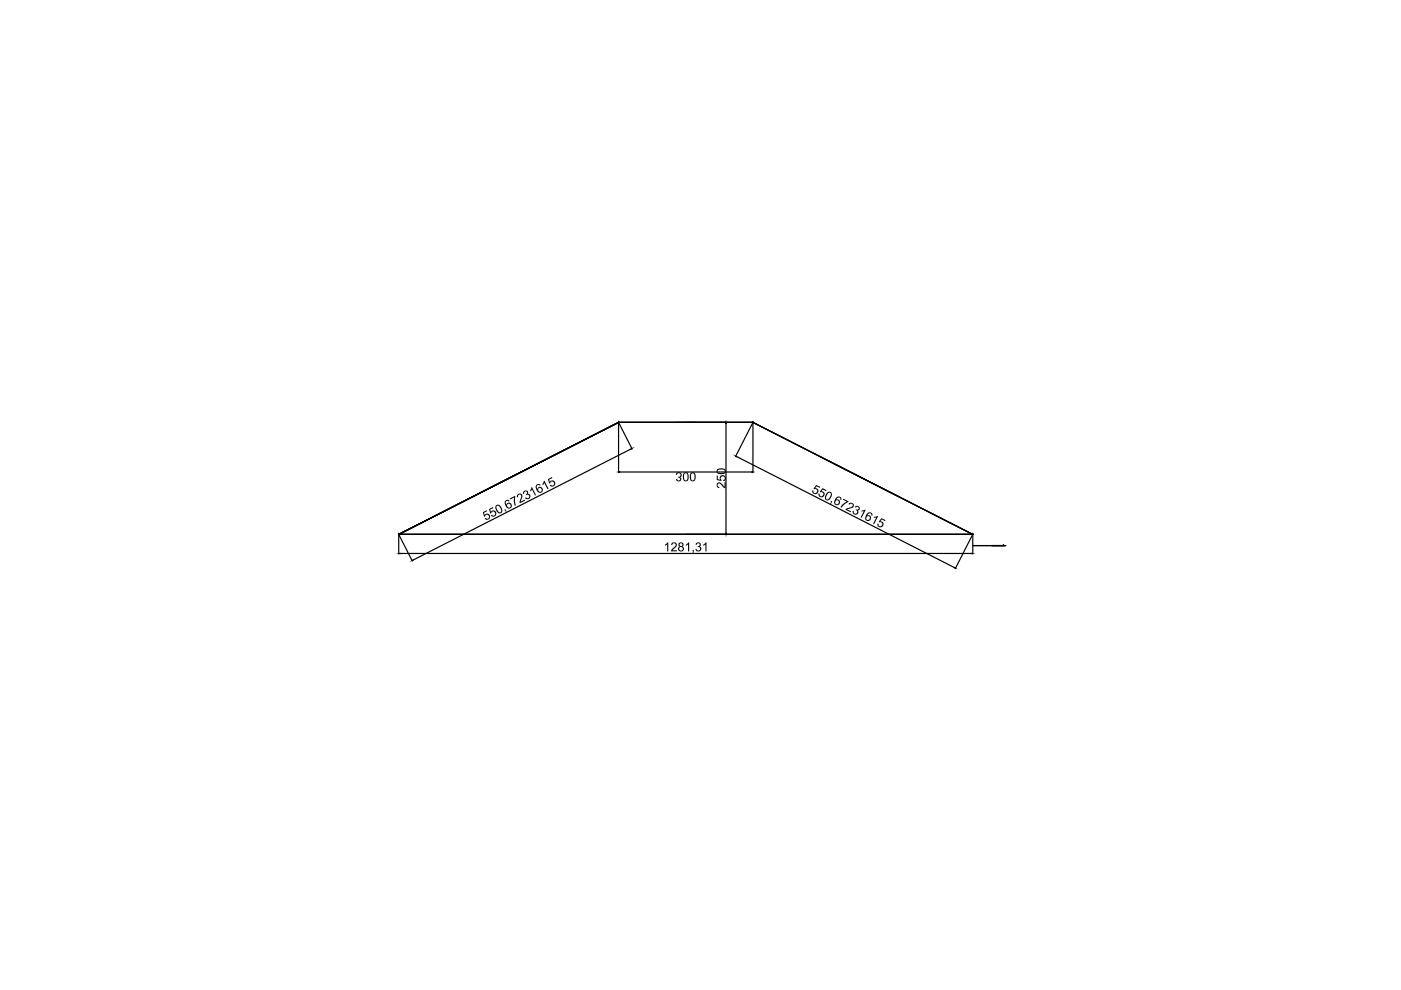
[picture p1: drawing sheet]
<svg xmlns="http://www.w3.org/2000/svg" width="297mm" height="210mm" viewBox="0 0 297 210" stroke-linecap="round" stroke-linejoin="round" font-family="sans-serif">
<!-- layer: 0 -->
<g fill="none" stroke="#000" stroke-width=".25">
<path d="M130.9 89.7l-46.1 23.5M131.1 89.6l-46.6 23.7 46.6-23.7M131.1 89.6h.1M131.1 89.6h28.5M131.1 89.6v10.6M131.2 89.6l2.8 5.6M133.8 95.2l-46.2 23.5M153.9 89.8v23.3M156.2 96.8l46.2 23.6M159.6 89.6l-3.7 7.2M159.6 89.6h.1M159.6 89.6v10.6"/>
<path d="M159.9 89.7l46.1 23.5M84.5 113.3h121.7h-121.7M84.5 113.3h.1M84.5 113.3l46.6-23.7h28.5l46.6 23.7zM84.5 113.4v4.1M84.6 113.3l2.8 5.7M84.8 117.3h121.2M131.4 100.1h28M145.5 113.3h8.6M206.2 113.3l-3.7 7.3M206.2 113.3h.1M206.2 113.4v4.1"/>
<path d="M206.3 115.7h6.6h-6.6"/>
</g>
<g fill="#000" stroke="#000" stroke-width=".21">
<path d="M130.9 89.7l.2-.1zM131.1 89.6h.3zM133.8 95.2l.2-.1zM153.9 89.6l.1 .2zM156 96.7l.2 .2zM159.4 89.6h.2zM159.6 89.6l.3 .1zM84.5 113.3l.3-.1zM84.5 117.3l.3 .1zM87.4 118.9l.2-.2zM131.1 100.1l.3-.1zM153.9 113.1v.2z"/>
<path d="M159.4 100l.2 .1zM206 117.3h.2zM206 113.2l.2 .1zM202.4 120.3l.2 .2z"/>
</g>
<g fill="#000" stroke="#000" stroke-width=".25">
<path d="M111.5 99.6l1.3-.7zM112.8 98.9l1.3-.7zM114.1 98.2l1.3-.6zM143.2 89.6h1.5zM144.7 89.6h1.4zM146.1 89.6h1.5zM175.4 97.6l1.3 .6zM176.7 98.2l1.3 .7zM178 98.9l1.3 .7zM179.3 99.6l.7 .3zM180 99.9l1.3 .7zM100.3 105.3l1.3-.7z"/>
<path d="M181.3 100.6l1.3 .7zM182.6 101.3l1.3 .6z"/>
</g>
<g fill="#000">
<path d="M143.4 100.3l.7-.2 .4 .4v.5l-.3 .2 .2 .2v.3l-.3 .3h-.5l-.3-.4 .3-.1 .2 .4 .3-.1 .1-.3-.4-.2v-.3h.4l.1-.4-.2-.2-.3-.1-.3 .4h-.2z"/>
<path d="M145.1 100.2l-.3 .5v.9l.3 .4h.5l.4-.5v-.9l-.4-.5zM145.1 100.5l.4-.2 .2 .3 .1 .9-.3 .4-.4-.3z"/>
<path d="M146.5 100.3l-.2 .5v.9l.4 .3h.4l.4-.5-.1-.9-.4-.5zM146.6 100.5l.4-.2 .2 .3v1l-.3 .3-.2-.1-.2-.3z"/>
</g>
<g font-size="3">
<text x="153.8" y="103.6" transform="rotate(-90 153.8 103.6)">250</text>
<text x="171.9" y="104.3" transform="rotate(27 171.9 104.3)">550,67231615</text>
<text x="102.9" y="110.4" transform="rotate(-27 102.9 110.4)">550,67231615</text>
<text x="140.7" y="116.9">1281,31</text>
<text x="212.7" y="115.7" transform="rotate(-90 212.7 115.7)">300</text>
</g>
</svg>
